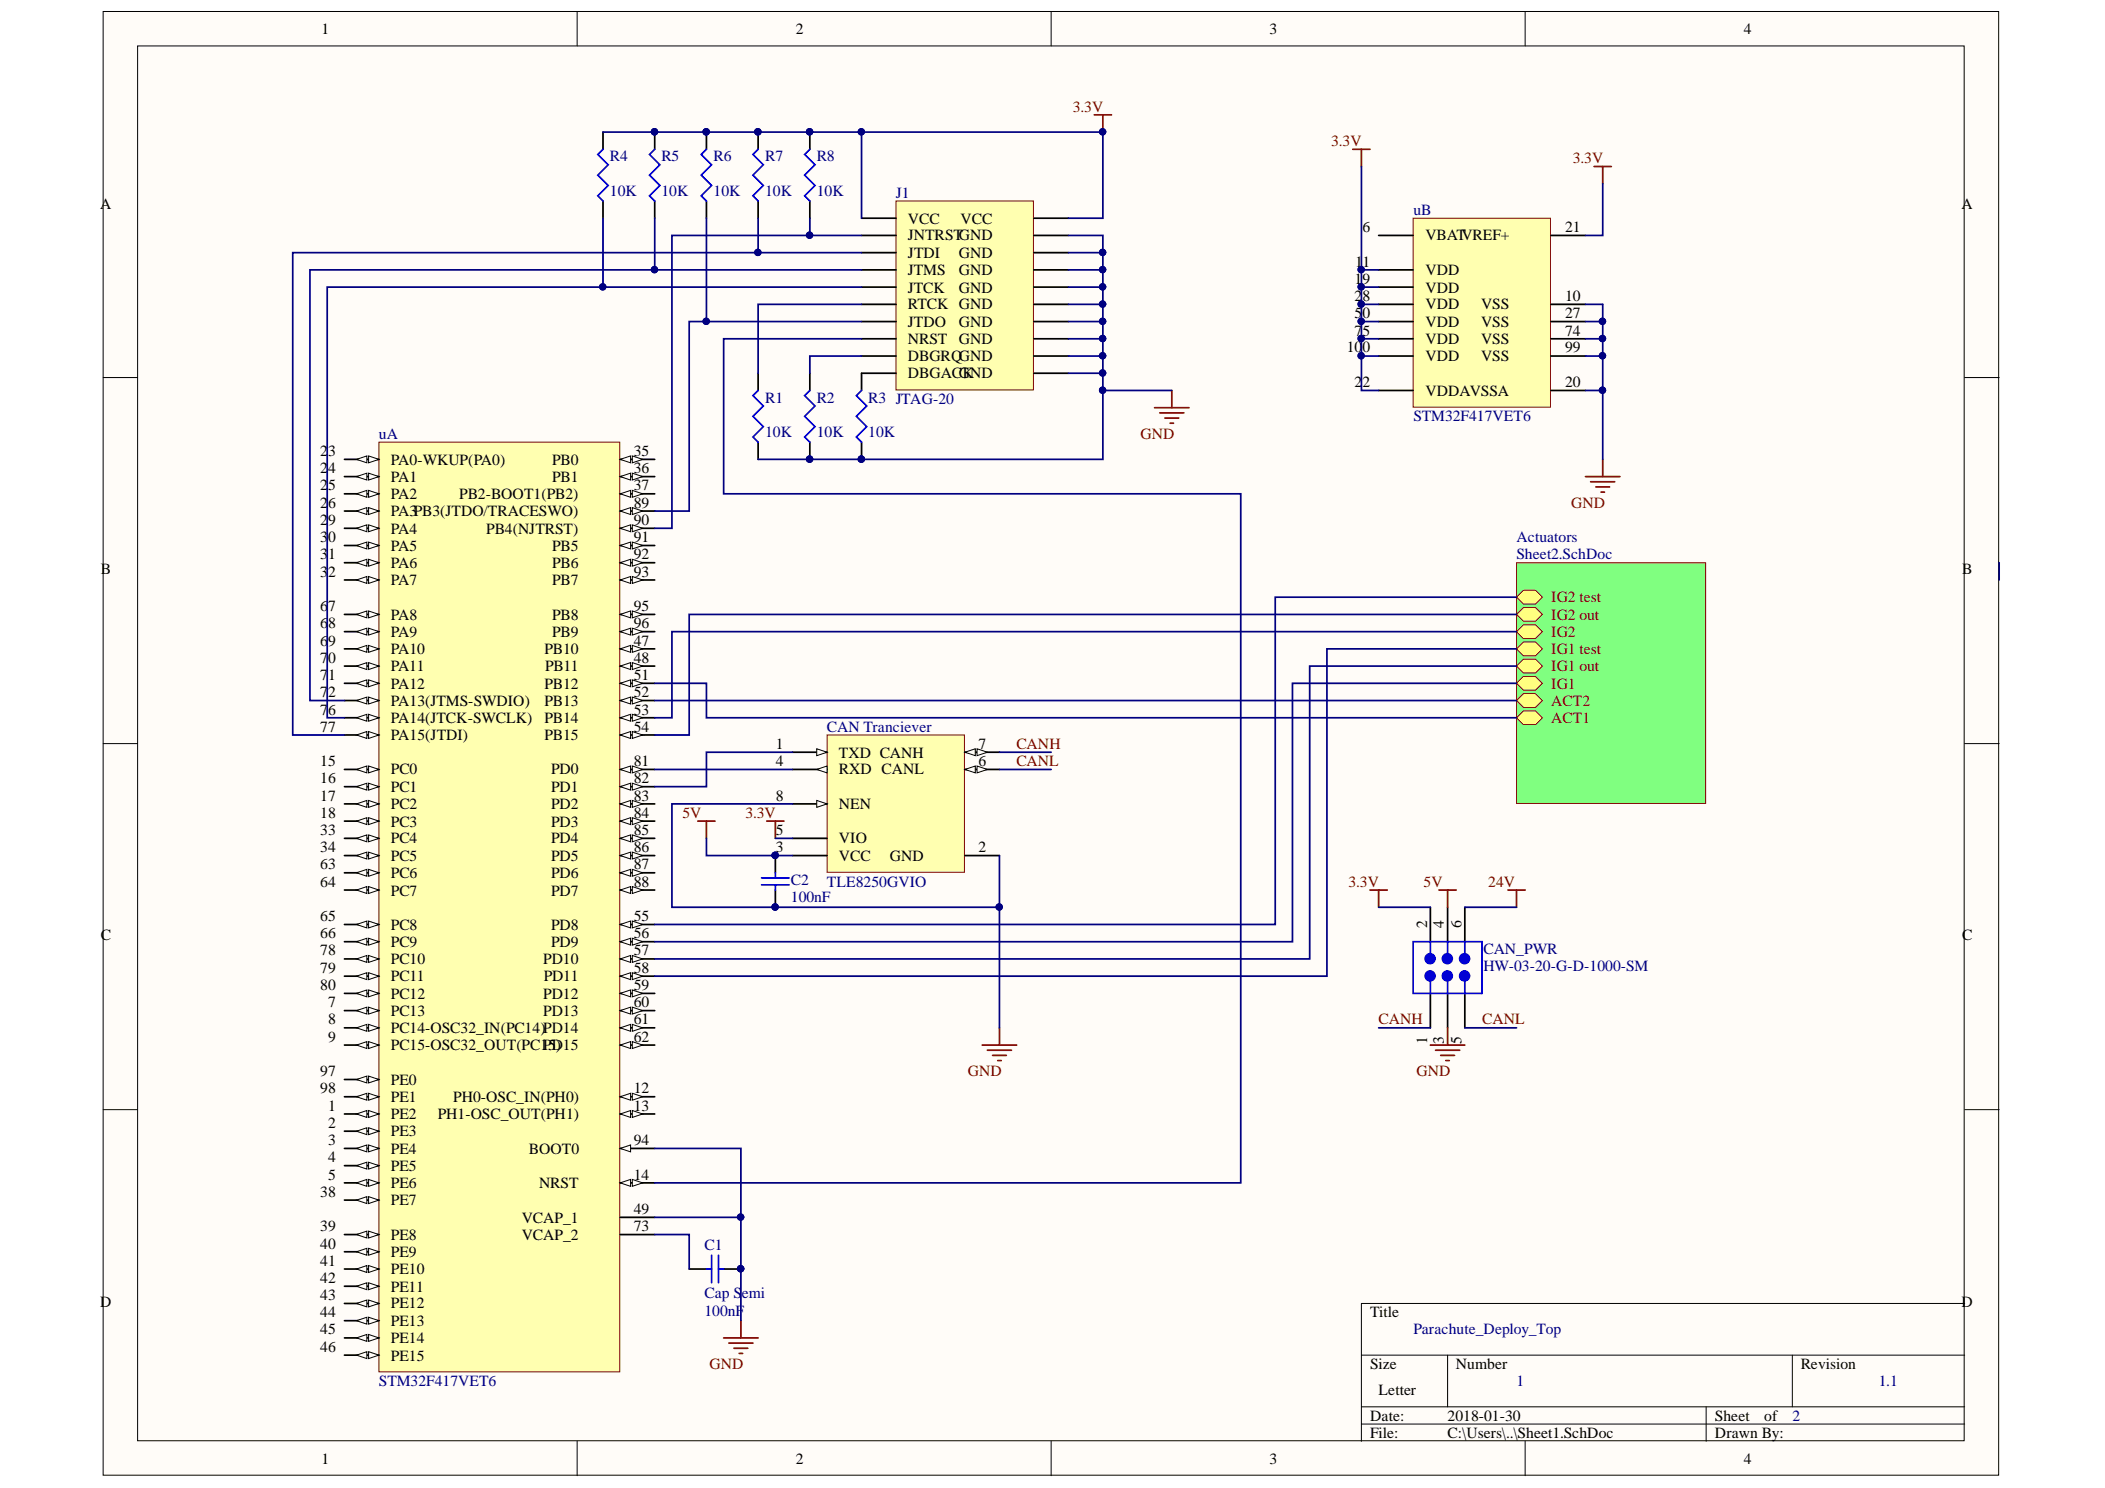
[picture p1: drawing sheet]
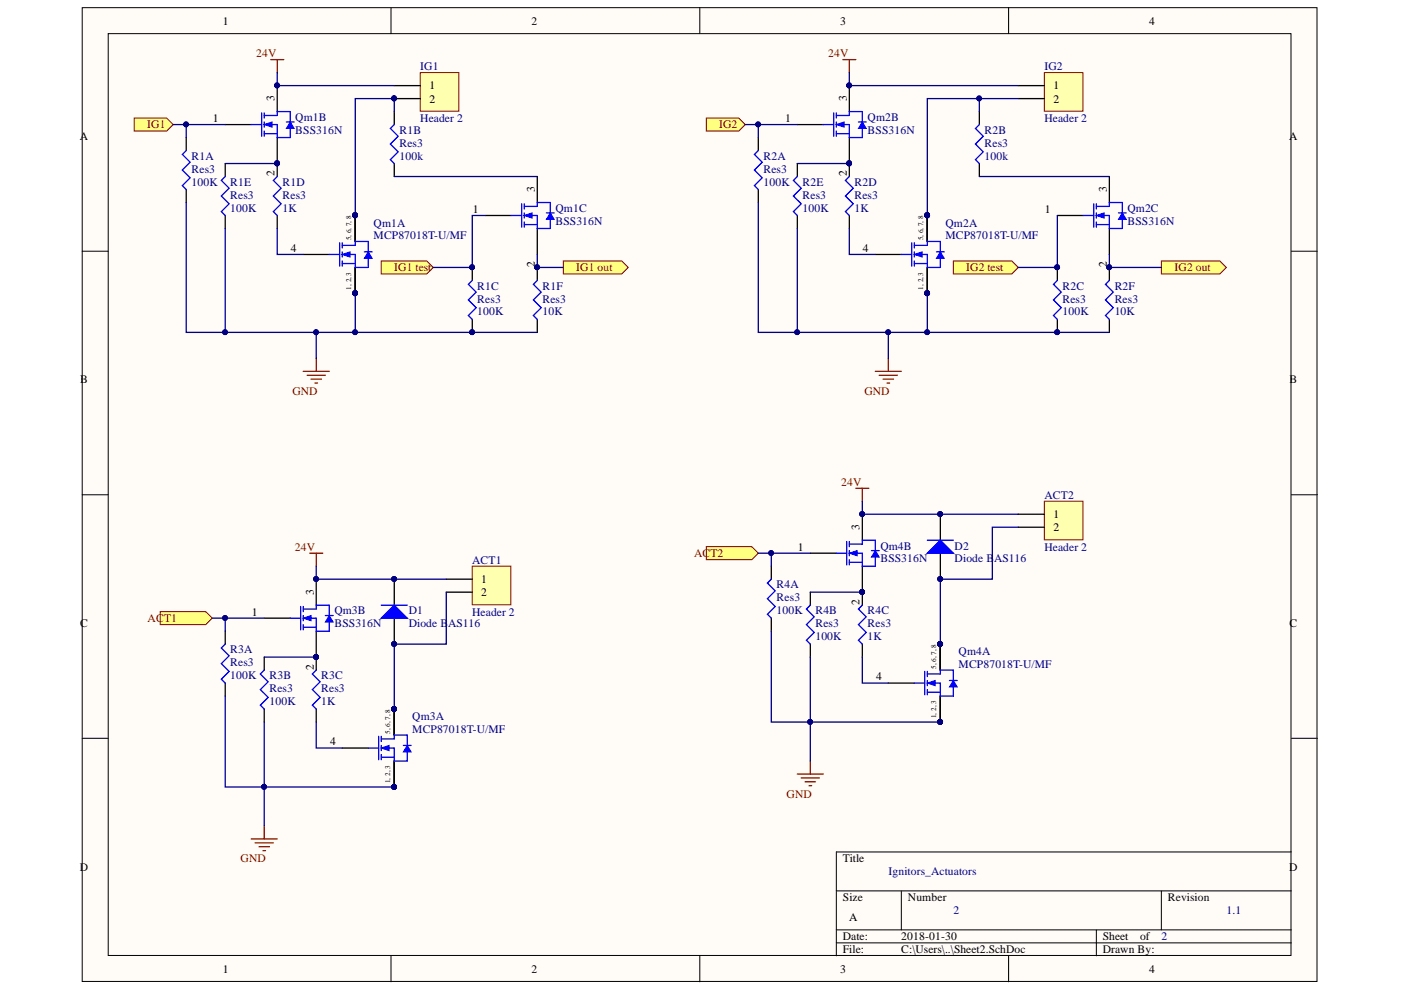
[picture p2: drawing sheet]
# Altium project Parachute deploy board.PrjPcb
2 sheets, 48 parts. Net scope: hierarchical (ports join the sheet entries above them; power ports are global).
Board file: Deploy.PcbDoc
Sheets:
  Sheet1.SchDoc
    Actuators = Sheet2.SchDoc

## Sheet Sheet1.SchDoc: Parachute_Deploy_Top
size Letter; Revision: 1.1; SheetNumber: 1; SheetTotal: 2

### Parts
C1  Cap Semi  value 100nF  [C1206]
C2  value 100nF  [C1206]  (hidden comment: Cap Semi)
CAN_PWR  HW-03-20-G-D-1000-SM  [SMTC-HW-03-20-X-D-1000-SM]
CAN_Tranciever  TLE8250GVIO  [INF-PG-DSO-8-16_N]
J1  JTAG-20  [PCBComponent_1]
R1  value 10K  [J1-0603]  (hidden comment: RTCK PD)
R2  value 10K  [J1-0603]  (hidden comment: DBGRQ PD)
R3  value 10K  [J1-0603]  (hidden comment: DBGACK PD)
R4  value 10K  [J1-0603]  (hidden comment: RTCK PD)
R5  value 10K  [J1-0603]  (hidden comment: RTCK PD)
R6  value 10K  [J1-0603]  (hidden comment: RTCK PD)
R7  value 10K  [J1-0603]  (hidden comment: RTCK PD)
R8  value 10K  [J1-0603]  (hidden comment: RTCK PD)
u  STM32F417VET6  [STM-LQFP100_N]  (parts A,B of 2)

### Sub-sheets
Actuators = Sheet2.SchDoc: IG1 out (bidir), IG1 test (bidir), IG2 (bidir), IG2 test (bidir), IG2 out (bidir), IG1 (bidir), ACT2 (bidir), ACT1 (bidir)

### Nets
3.3V: CAN_PWR.2 CAN_Tranciever.5(VIO) J1.1(VCC) J1.2(VCC) R4.2 R5.2 R6.2 R7.2 R8.2 u.11(VDD) u.19(VDD) u.21(VREF+) u.22(VDDA) u.28(VDD) u.50(VDD) u.75(VDD) u.100(VDD)
5V: C2.2 CAN_PWR.4 CAN_Tranciever.3(VCC)
24V: CAN_PWR.6
GND: C1.2 C2.1 CAN_PWR.3 CAN_Tranciever.2(GND) CAN_Tranciever.8(NEN) J1.4(GND) J1.6(GND) J1.8(GND) J1.10(GND) J1.12(GND) J1.14(GND) J1.16(GND) J1.18(GND) J1.20(GND) R1.1 R2.1 R3.1 u.10(VSS) u.20(VSSA) u.27(VSS) u.49(VCAP_1) u.74(VSS) u.94(BOOT0) u.99(VSS)
CANH: CAN_PWR.1 CAN_Tranciever.7(CANH)
CANL: CAN_PWR.5 CAN_Tranciever.6(CANL)
NetC1_1: C1.1 u.73(VCAP_2)
NetCAN_Tranciever_1: CAN_Tranciever.1(TXD) u.82(PD1)
NetCAN_Tranciever_4: CAN_Tranciever.4(RXD) u.81(PD0)
NetJ1_3: J1.3(JNTRST) R8.1 u.90(PB4(NJTRST))
NetJ1_5: J1.5(JTDI) R7.1 u.77(PA15(JTDI))
NetJ1_7: J1.7(JTMS) R5.1 u.72(PA13(JTMS-SWDIO))
NetJ1_9: J1.9(JTCK) R4.1 u.76(PA14(JTCK-SWCLK))
NetJ1_11: J1.11(RTCK) R1.2
NetJ1_13: J1.13(JTDO) R6.1 u.89(PB3(JTDO/TRACESWO))
NetJ1_15: J1.15(NRST) u.14(NRST)
NetJ1_17: J1.17(DBGRQ) R2.2
NetJ1_19: J1.19(DBGACK) R3.2
NetQm1B_1: u.56(PD9) ; sheet Actuators/IG1
NetQm1C_1: u.58(PD11) ; sheet Actuators/IG1 test
NetQm1C_2: u.57(PD10) ; sheet Actuators/IG1 out
NetQm2B_1: u.53(PB14) ; sheet Actuators/IG2
NetQm2C_1: u.55(PD8) ; sheet Actuators/IG2 test
NetQm2C_2: u.54(PB15) ; sheet Actuators/IG2 out
NetQm3B_1: u.51(PB12) ; sheet Actuators/ACT1
NetQm4B_1: u.52(PB13) ; sheet Actuators/ACT2

Not connected (* = marked no-connect by the designer): u 1(PE2) 2(PE3) 3(PE4) 4(PE5) 5(PE6) 6(VBAT) 7(PC13) 8(PC14-OSC32_IN(PC14)) 9(PC15-OSC32_OUT(PC15)) 12(PH0-OSC_IN(PH0)) 13(PH1-OSC_OUT(PH1)) 15(PC0) 16(PC1) 17(PC2) 18(PC3) 23(PA0-WKUP(PA0)) 24(PA1) 25(PA2) 26(PA3) 29(PA4) 30(PA5) 31(PA6) 32(PA7) 33(PC4) 34(PC5) 35(PB0) 36(PB1) 37(PB2-BOOT1(PB2)) 38(PE7) 39(PE8) 40(PE9) 41(PE10) 42(PE11) 43(PE12) 44(PE13) 45(PE14) 46(PE15) 47(PB10) 48(PB11) 59(PD12) 60(PD13) 61(PD14) 62(PD15) 63(PC6) 64(PC7) 65(PC8) 66(PC9) 67(PA8) 68(PA9) 69(PA10) 70(PA11) 71(PA12) 78(PC10) 79(PC11) 80(PC12) 83(PD2) 84(PD3) 85(PD4) 86(PD5) 87(PD6) 88(PD7) 91(PB5) 92(PB6) 93(PB7) 95(PB8) 96(PB9) 97(PE0) 98(PE1)

## Sheet Sheet2.SchDoc: Ignitors_Actuators
size A; Revision: 1.1; SheetNumber: 2; SheetTotal: 2

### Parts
ACT1  Header 2  [HDR1X2]
ACT2  Header 2  [HDR1X2]
D1  Diode BAS116  [SOT-23_N]
D2  Diode BAS116  [SOT-23_N]
IG1  Header 2  [HDR1X2]
IG2  Header 2  [HDR1X2]
Qm1A  MCP87018T-U/MF  [MCHP-PDFN-MF8_V]
Qm1B  BSS316N  [INF-PG-SOT23_N]
Qm1C  BSS316N  [INF-PG-SOT23_N]
Qm2A  MCP87018T-U/MF  [MCHP-PDFN-MF8_V]
Qm2B  BSS316N  [INF-PG-SOT23_N]
Qm2C  BSS316N  [INF-PG-SOT23_N]
Qm3A  MCP87018T-U/MF  [MCHP-PDFN-MF8_V]
Qm3B  BSS316N  [INF-PG-SOT23_N]
Qm4A  MCP87018T-U/MF  [MCHP-PDFN-MF8_V]
Qm4B  BSS316N  [INF-PG-SOT23_N]
R1A  Res3  value 100K  [J1-0603]
R1B  Res3  value 100k  [J1-0603]
R1C  Res3  value 100K  [J1-0603]
R1D  Res3  value 1K  [J1-0603]
R1E  Res3  value 100K  [J1-0603]
R1F  Res3  value 10K  [J1-0603]
R2A  Res3  value 100K  [J1-0603]
R2B  Res3  value 100k  [J1-0603]
R2C  Res3  value 100K  [J1-0603]
R2D  Res3  value 1K  [J1-0603]
R2E  Res3  value 100K  [J1-0603]
R2F  Res3  value 10K  [J1-0603]
R3A  Res3  value 100K  [J1-0603]
R3B  Res3  value 100K  [J1-0603]
R3C  Res3  value 1K  [J1-0603]
R4A  Res3  value 100K  [J1-0603]
R4B  Res3  value 100K  [J1-0603]
R4C  Res3  value 1K  [J1-0603]

### Ports
ACT1 (in), ACT2 (in), IG1 (in), IG1 out (out), IG1 test (in), IG2 (in), IG2 out (out), IG2 test (in)

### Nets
24V: ACT1.1 ACT2.1 D1.3(K) D2.3(K) IG1.1 IG2.1 Qm1B.3(DRAIN) Qm2B.3(DRAIN) Qm3B.3(DRAIN) Qm4B.3(DRAIN)
GND: Qm1A.1(S) Qm1A.2(S) Qm1A.3(S) Qm2A.1(S) Qm2A.2(S) Qm2A.3(S) Qm3A.1(S) Qm3A.2(S) Qm3A.3(S) Qm4A.1(S) Qm4A.2(S) Qm4A.3(S) R1A.1 R1C.1 R1E.1 R1F.1 R2A.1 R2C.1 R2E.1 R2F.1 R3A.1 R3B.1 R4A.1 R4B.1
NetACT1_2: ACT1.2 D1.1(A) Qm3A.5(D) Qm3A.6(D) Qm3A.7(D) Qm3A.8(D)
NetACT2_2: ACT2.2 D2.1(A) Qm4A.5(D) Qm4A.6(D) Qm4A.7(D) Qm4A.8(D)
NetIG1_2: IG1.2 Qm1A.5(D) Qm1A.6(D) Qm1A.7(D) Qm1A.8(D) R1B.2
NetIG2_2: IG2.2 Qm2A.5(D) Qm2A.6(D) Qm2A.7(D) Qm2A.8(D) R2B.2
NetQm1A_4: Qm1A.4(G) R1D.1
NetQm1B_1: Qm1B.1(GATE) R1A.2 ; port IG1
NetQm1B_2: Qm1B.2(SOURCE) R1D.2 R1E.2
NetQm1C_1: Qm1C.1(GATE) R1C.2 ; port IG1 test
NetQm1C_2: Qm1C.2(SOURCE) R1F.2 ; port IG1 out
NetQm1C_3: Qm1C.3(DRAIN) R1B.1
NetQm2A_4: Qm2A.4(G) R2D.1
NetQm2B_1: Qm2B.1(GATE) R2A.2 ; port IG2
NetQm2B_2: Qm2B.2(SOURCE) R2D.2 R2E.2
NetQm2C_1: Qm2C.1(GATE) R2C.2 ; port IG2 test
NetQm2C_2: Qm2C.2(SOURCE) R2F.2 ; port IG2 out
NetQm2C_3: Qm2C.3(DRAIN) R2B.1
NetQm3A_4: Qm3A.4(G) R3C.1
NetQm3B_1: Qm3B.1(GATE) R3A.2 ; port ACT1
NetQm3B_2: Qm3B.2(SOURCE) R3B.2 R3C.2
NetQm4A_4: Qm4A.4(G) R4C.1
NetQm4B_1: Qm4B.1(GATE) R4A.2 ; port ACT2
NetQm4B_2: Qm4B.2(SOURCE) R4B.2 R4C.2

## Nets that join several sheets
24V: Sheet1 (CAN_PWR.6), Sheet2 (10 pins)
GND: Sheet1 (24 pins), Sheet2 (24 pins)
NetQm1B_1: Sheet1 (u.56), Sheet2 (Qm1B.1 R1A.2)
NetQm1C_1: Sheet1 (u.58), Sheet2 (Qm1C.1 R1C.2)
NetQm1C_2: Sheet1 (u.57), Sheet2 (Qm1C.2 R1F.2)
NetQm2B_1: Sheet1 (u.53), Sheet2 (Qm2B.1 R2A.2)
NetQm2C_1: Sheet1 (u.55), Sheet2 (Qm2C.1 R2C.2)
NetQm2C_2: Sheet1 (u.54), Sheet2 (Qm2C.2 R2F.2)
NetQm3B_1: Sheet1 (u.51), Sheet2 (Qm3B.1 R3A.2)
NetQm4B_1: Sheet1 (u.52), Sheet2 (Qm4B.1 R4A.2)
